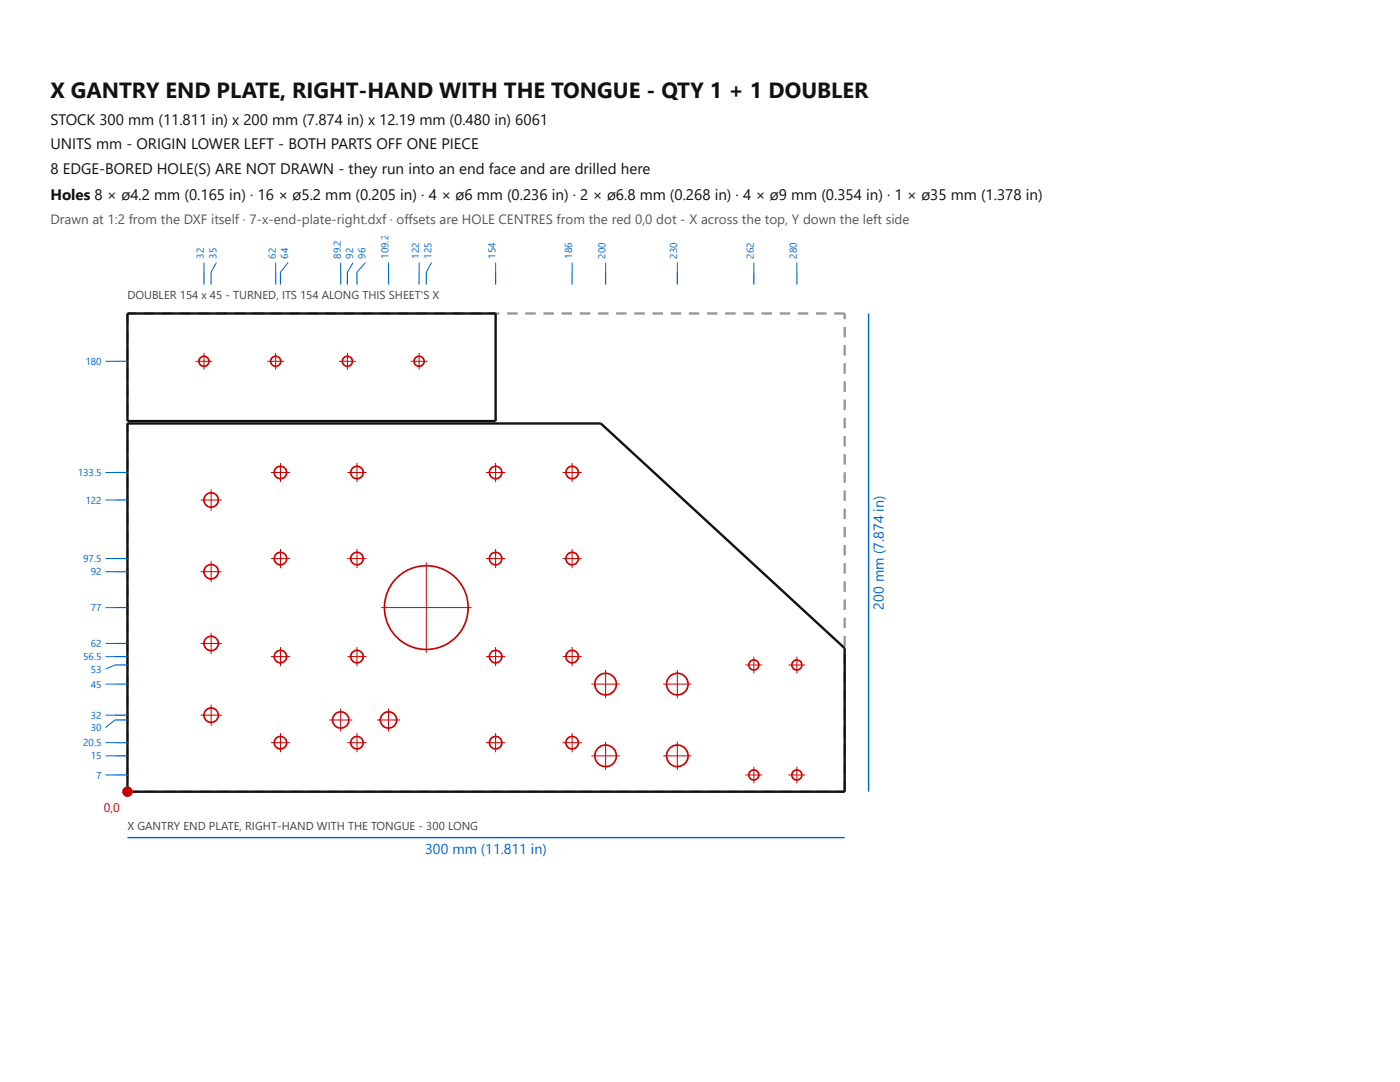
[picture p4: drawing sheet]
<svg xmlns="http://www.w3.org/2000/svg" width="279mm" height="216mm" viewBox="0 0 279 216" stroke-linecap="round" stroke-linejoin="round" font-family="sans-serif">
<g fill="#999">
<path d="M25.4 157.7h2.1v.5h-2.1zM29.1 157.7h2.1v.5h-2.1zM32.7 157.7h2.1v.5h-2.1zM36.3 157.7h2.1v.5h-2.1zM39.9 157.7h2.1v.5h-2.1zM43.6 157.7h2.1v.5h-2.1zM47.2 157.7h2.1v.5h-2.1zM50.8 157.7h2.1v.5h-2.1zM54.4 157.7h2.1v.5h-2.1zM58.1 157.7h2.1v.5h-2.1zM61.7 157.7h2.1v.5h-2.1zM65.3 157.7h2.1v.5h-2.1zM69 157.7h2.1v.5h-2.1zM72.6 157.7h2.1v.5h-2.1zM76.2 157.7h2.1v.5h-2.1zM79.8 157.7h2.1v.5h-2.1zM83.5 157.7h2.1v.5h-2.1zM87.1 157.7h2.1v.5h-2.1zM90.7 157.7h2.1v.5h-2.1zM94.3 157.7h2.1v.5h-2.1zM98 157.7h2.1v.5h-2.1zM101.6 157.7h2.1v.5h-2.1zM105.2 157.7h2.1v.5h-2.1zM108.8 157.7h2.1v.5h-2.1zM112.5 157.7h2.1v.5h-2.1zM116.1 157.7h2.1v.5h-2.1zM119.7 157.7h2.1v.5h-2.1zM123.3 157.7h2.1v.5h-2.1zM127 157.7h2.1v.5h-2.1zM130.6 157.7h2.1v.5h-2.1zM134.2 157.7h2.1v.5h-2.1zM137.8 157.7h2.1v.5h-2.1zM141.5 157.7h2.1v.5h-2.1zM145.1 157.7h2.1v.5h-2.1zM148.7 157.7h2.1v.5h-2.1zM152.4 157.7h2.1v.5h-2.1zM156 157.7h2.1v.5h-2.1zM159.6 157.7h2.1v.5h-2.1zM163.2 157.7h2.1v.5h-2.1zM166.9 157.7h1.7v.5h-1.7z"/>
<path d="M168.3 155.9h.5v2.1h-.5zM168.3 152.2h.5v2.1h-.5zM168.3 148.6h.5v2.1h-.5zM168.3 145h.5v2.1h-.5zM168.3 141.4h.5v2.1h-.5zM168.3 137.7h.5v2.1h-.5zM168.3 134.1h.5v2.1h-.5zM168.3 130.5h.5v2.1h-.5zM168.3 126.9h.5v2.1h-.5zM168.3 123.2h.5v2.1h-.5zM168.3 119.6h.5v2.1h-.5zM168.3 116h.5v2.1h-.5zM168.3 112.4h.5v2.1h-.5zM168.3 108.7h.5v2.1h-.5zM168.3 105.1h.5v2.1h-.5zM168.3 101.5h.5v2.1h-.5zM168.3 97.9h.5v2.1h-.5zM168.3 94.2h.5v2.1h-.5zM168.3 90.6h.5v2.1h-.5zM168.3 87h.5v2.1h-.5zM168.3 83.4h.5v2.1h-.5zM168.3 79.7h.5v2.1h-.5zM168.3 76.1h.5v2.1h-.5zM168.3 72.5h.5v2.1h-.5zM168.3 68.8h.5v2.1h-.5zM168.3 65.2h.5v2.1h-.5zM168.3 62.6h.5v1.1h-.5z"/>
<path d="M166.5 62.3h2.1v.5h-2.1zM162.8 62.3h2.1v.5h-2.1zM159.2 62.3h2.1v.5h-2.1zM155.6 62.3h2.1v.5h-2.1zM152 62.3h2.1v.5h-2.1zM148.3 62.3h2.1v.5h-2.1zM144.7 62.3h2.1v.5h-2.1zM141.1 62.3h2.1v.5h-2.1zM137.5 62.3h2.1v.5h-2.1zM133.8 62.3h2.1v.5h-2.1zM130.2 62.3h2.1v.5h-2.1zM126.6 62.3h2.1v.5h-2.1zM123 62.3h2.1v.5h-2.1zM119.3 62.3h2.1v.5h-2.1zM115.7 62.3h2.1v.5h-2.1zM112.1 62.3h2.1v.5h-2.1zM108.5 62.3h2.1v.5h-2.1zM104.8 62.3h2.1v.5h-2.1zM101.2 62.3h2.1v.5h-2.1zM97.6 62.3h2.1v.5h-2.1zM94 62.3h2.1v.5h-2.1zM90.3 62.3h2.1v.5h-2.1zM86.7 62.3h2.1v.5h-2.1zM83.1 62.3h2.1v.5h-2.1zM79.4 62.3h2.1v.5h-2.1zM75.8 62.3h2.1v.5h-2.1zM72.2 62.3h2.1v.5h-2.1zM68.6 62.3h2.1v.5h-2.1zM64.9 62.3h2.1v.5h-2.1zM61.3 62.3h2.1v.5h-2.1zM57.7 62.3h2.1v.5h-2.1zM54.1 62.3h2.1v.5h-2.1zM50.4 62.3h2.1v.5h-2.1zM46.8 62.3h2.1v.5h-2.1zM43.2 62.3h2.1v.5h-2.1zM39.6 62.3h2.1v.5h-2.1zM35.9 62.3h2.1v.5h-2.1zM32.3 62.3h2.1v.5h-2.1zM28.7 62.3h2.1v.5h-2.1zM25.4 62.3h1.8v.5h-1.8z"/>
<path d="M25.2 62.6h.5v2.1h-.5zM25.2 66.2h.5v2.1h-.5zM25.2 69.8h.5v2.1h-.5zM25.2 73.4h.5v2.1h-.5zM25.2 77.1h.5v2.1h-.5zM25.2 80.7h.5v2.1h-.5zM25.2 84.3h.5v2.1h-.5zM25.2 87.9h.5v2.1h-.5zM25.2 91.6h.5v2.1h-.5zM25.2 95.2h.5v2.1h-.5zM25.2 98.8h.5v2.1h-.5zM25.2 102.4h.5v2.1h-.5zM25.2 106.1h.5v2.1h-.5zM25.2 109.7h.5v2.1h-.5zM25.2 113.3h.5v2.1h-.5zM25.2 116.9h.5v2.1h-.5zM25.2 120.6h.5v2.1h-.5zM25.2 124.2h.5v2.1h-.5zM25.2 127.8h.5v2.1h-.5zM25.2 131.4h.5v2.1h-.5zM25.2 135.1h.5v2.1h-.5zM25.2 138.7h.5v2.1h-.5zM25.2 142.3h.5v2.1h-.5zM25.2 146h.5v2.1h-.5zM25.2 149.6h.5v2.1h-.5zM25.2 153.2h.5v2.1h-.5zM25.2 156.8h.5v1.2h-.5z"/>
</g>
<path d="M25.4 62.6h73.5v21.4h-73.5zM25.4 84.5h94.5l48.7 44.8v28.7h-143.2z" fill="none" stroke="#111" stroke-width=".48"/>
<g fill="none" stroke="#c00" stroke-width=".33">
<circle cx="40.7" cy="72.1" r="1"/>
<circle cx="55" cy="72.1" r="1"/>
<circle cx="69.3" cy="72.1" r="1"/>
<circle cx="83.6" cy="72.1" r="1"/>
<circle cx="42.1" cy="99.8" r="1.43"/>
<circle cx="56" cy="94.3" r="1.24"/>
<circle cx="71.2" cy="94.3" r="1.24"/>
<circle cx="98.9" cy="94.3" r="1.24"/>
<circle cx="114.2" cy="94.3" r="1.24"/>
<circle cx="42.1" cy="114.1" r="1.43"/>
<circle cx="56" cy="111.5" r="1.24"/>
<circle cx="71.2" cy="111.5" r="1.24"/>
<circle cx="98.9" cy="111.5" r="1.24"/>
<circle cx="114.2" cy="111.5" r="1.24"/>
<circle cx="42.1" cy="128.4" r="1.43"/>
<circle cx="56" cy="131" r="1.24"/>
<circle cx="71.2" cy="131" r="1.24"/>
<circle cx="85.1" cy="121.2" r="8.3"/>
<circle cx="98.9" cy="131" r="1.24"/>
<circle cx="114.2" cy="131" r="1.24"/>
<circle cx="120.9" cy="136.5" r="2.15"/>
<circle cx="135.2" cy="136.5" r="2.15"/>
<circle cx="150.4" cy="132.7" r="1"/>
<circle cx="159" cy="132.7" r="1"/>
<circle cx="42.1" cy="142.7" r="1.43"/>
<circle cx="56" cy="148.2" r="1.24"/>
<circle cx="68" cy="143.7" r="1.62"/>
<circle cx="71.2" cy="148.2" r="1.24"/>
<circle cx="77.5" cy="143.7" r="1.62"/>
<circle cx="98.9" cy="148.2" r="1.24"/>
<circle cx="114.2" cy="148.2" r="1.24"/>
<circle cx="120.9" cy="150.8" r="2.15"/>
<circle cx="135.2" cy="150.8" r="2.15"/>
<circle cx="150.4" cy="154.6" r="1"/>
<circle cx="159" cy="154.6" r="1"/>
</g>
<g fill="none" stroke="#c00" stroke-width=".2">
<path d="M39 72.1h3.4M40.7 70.4v3.4M53.3 72.1h3.4M55 70.4v3.4M67.7 72.1h3.3M69.3 70.4v3.4M82 72.1h3.3M83.6 70.4v3.4M40 99.8h4.2M42.1 97.7v4.2M54.1 94.3h3.8M56 92.4v3.8"/>
<path d="M69.3 94.3h3.8M71.2 92.4v3.8M97 94.3h3.8M98.9 92.4v3.8M112.3 94.3h3.8M114.2 92.4v3.8M40 114.1h4.2M42.1 112v4.2M54.1 111.5h3.8M56 109.5v3.9M69.3 111.5h3.8M71.2 109.5v3.9"/>
<path d="M85.1 112.2v18.1M97 111.5h3.8M98.9 109.5v3.9M112.3 111.5h3.8M114.2 109.5v3.9M40 128.4h4.2M42.1 126.3v4.2M54.1 131h3.8M56 129.1v3.8M69.3 131h3.8M71.2 129.1v3.8M76.1 121.2h18"/>
<path d="M97 131h3.8M98.9 129.1v3.8M112.3 131h3.8M114.2 129.1v3.8M118 136.5h5.7M120.9 133.7v5.6M132.4 136.5h5.6M135.2 133.7v5.6M148.8 132.7h3.3M150.4 131v3.4M157.4 132.7h3.3M159 131v3.4"/>
<path d="M40 142.7h4.2M42.1 140.6v4.2M54.1 148.2h3.8M56 146.3v3.8M65.7 143.7h4.6M68 141.4v4.6M69.3 148.2h3.8M71.2 146.3v3.8M75.2 143.7h4.6M77.5 141.4v4.6M97 148.2h3.8M98.9 146.3v3.8"/>
<path d="M112.3 148.2h3.8M114.2 146.3v3.8M118 150.8h5.7M120.9 148v5.6M132.4 150.8h5.6M135.2 148v5.6M148.8 154.6h3.3M150.4 153v3.3M157.4 154.6h3.3M159 153v3.3"/>
</g>
<path d="M173.3 62.6v95.4M25.4 167.1h143.2" fill="none" stroke="#06c" stroke-width=".29"/>
<circle cx="25.4" cy="158" r="1.05" fill="#c00"/>
<g fill="none" stroke="#06c" stroke-width=".24">
<path d="M40.7 54.3v2.5M42.1 54.3v2.5M55 54.3v2.5M56 54.3v2.5M68 54.3v2.5M69.3 54.3v2.5M71.2 54.3v2.5M77.5 54.3v2.5M83.6 54.3v2.5M85.1 54.3v2.5M98.9 54.3v2.5M114.2 54.3v2.5"/>
<path d="M120.9 54.3v2.5M135.2 54.3v2.5M150.4 54.3v2.5M159 54.3v2.5M23 72.1h2.4M23 94.3h2.4M23 99.8h2.4M23 111.5h2.4M23 114.1h2.4M23 121.2h2.4M23 128.4h2.4M23 131h2.4"/>
<path d="M23 132.7h2.4M23 136.5h2.4M23 142.7h2.4M23 143.7h2.4M23 148.2h2.4M23 150.8h2.4M23 154.6h2.4"/>
</g>
<g fill="none" stroke="#06c" stroke-width=".2">
<path d="M40.7 52.4v1.9M43.2 52.4l-1.1 1.9M55 52.4v1.9M57.5 52.4l-1.5 1.9M68 52.4v1.9M70.5 52.4l-1.2 1.9M73 52.4l-1.8 1.9M77.5 52.4v1.9M83.6 52.4v1.9M86.1 52.4l-1 1.9M98.9 52.4v1.9M114.2 52.4v1.9"/>
<path d="M120.9 52.4v1.9M135.2 52.4v1.9M150.4 52.4v1.9M159 52.4v1.9M21 72.1h2M21 94.3h2M21 99.8h2M21 111.5h2M21 114.1h2M21 121.2h2M21 128.4h2M21 131h2"/>
<path d="M21 136.5h2M23 132.7l-2 .8M21 142.7h2M21 148.2h2M21 150.8h2M21 154.6h2M23 143.7l-2 1.5"/>
</g>
<text font-size="4.4" fill="#111" x="10.1" y="19.6">X GANTRY END PLATE, RIGHT-HAND WITH THE TONGUE - QTY 1 + 1 DOUBLER</text>
<g font-size="3" fill="#111">
<text x="10.1" y="25">STOCK 300 mm (11.811 in) x 200 mm (7.874 in) x 12.19 mm (0.480 in) 6061</text>
<text x="10.1" y="29.7">UNITS mm - ORIGIN LOWER LEFT - BOTH PARTS OFF ONE PIECE</text>
<text x="10.1" y="34.8">8 EDGE-BORED HOLE(S) ARE NOT DRAWN - they run into an end face and are drilled here</text>
<text x="10.1" y="39.8">Holes 8 × ø4.2 mm (0.165 in) · 16 × ø5.2 mm (0.205 in) · 4 × ø6 mm (0.236 in) · 2 × ø6.8 mm (0.268 in) · 4 × ø9 mm (0.354 in) · 1 × ø35 mm (1.378 in)</text>
</g>
<g font-size="2.9" fill="#06c">
<text x="176.4" y="121.6" transform="rotate(-90 176.4 121.6)">200 mm (7.874 in)</text>
<text x="84.9" y="170.4">300 mm (11.811 in)</text>
</g>
<text font-size="2.7" fill="#555" x="10.1" y="44.6">Drawn at 1:2 from the DXF itself · 7-x-end-plate-right.dxf · offsets are HOLE CENTRES from the red 0,0 dot - X across the top, Y down the left side</text>
<text font-size="2.5" fill="#c00" x="20.7" y="162">0,0</text>
<g font-size="2.3" fill="#444">
<text x="25.4" y="59.7">DOUBLER 154 x 45 - TURNED, ITS 154 ALONG THIS SHEET'S X</text>
<text x="25.4" y="165.6">X GANTRY END PLATE, RIGHT-HAND WITH THE TONGUE - 300 LONG</text>
</g>
<g font-size="2" fill="#06c">
<text x="40.7" y="51.6" transform="rotate(-90 40.7 51.6)">32</text>
<text x="43.2" y="51.6" transform="rotate(-90 43.2 51.6)">35</text>
<text x="55" y="51.6" transform="rotate(-90 55 51.6)">62</text>
<text x="57.5" y="51.6" transform="rotate(-90 57.5 51.6)">64</text>
<text x="68" y="51.6" transform="rotate(-90 68 51.6)">89.2</text>
<text x="70.5" y="51.6" transform="rotate(-90 70.5 51.6)">92</text>
<text x="73" y="51.6" transform="rotate(-90 73 51.6)">96</text>
<text x="77.5" y="51.6" transform="rotate(-90 77.5 51.6)">109.2</text>
<text x="83.6" y="51.6" transform="rotate(-90 83.6 51.6)">122</text>
<text x="86.1" y="51.6" transform="rotate(-90 86.1 51.6)">125</text>
<text x="98.9" y="51.6" transform="rotate(-90 98.9 51.6)">154</text>
<text x="114.2" y="51.6" transform="rotate(-90 114.2 51.6)">186</text>
<text x="120.9" y="51.6" transform="rotate(-90 120.9 51.6)">200</text>
<text x="135.2" y="51.6" transform="rotate(-90 135.2 51.6)">230</text>
<text x="150.4" y="51.6" transform="rotate(-90 150.4 51.6)">262</text>
<text x="159" y="51.6" transform="rotate(-90 159 51.6)">280</text>
<text x="17" y="72.8">180</text>
<text x="15.5" y="95">133.5</text>
<text x="17" y="100.5">122</text>
<text x="16.6" y="112.2">97.5</text>
<text x="18.1" y="114.8">92</text>
<text x="18.1" y="121.9">77</text>
<text x="16.6" y="131.7">56.5</text>
<text x="18.1" y="129.1">62</text>
<text x="18.1" y="134.2">53</text>
<text x="18.1" y="137.2">45</text>
<text x="18.1" y="143.4">32</text>
<text x="16.6" y="148.9">20.5</text>
<text x="18.1" y="145.9">30</text>
<text x="18.1" y="151.5">15</text>
<text x="19.2" y="155.3">7</text>
</g>
</svg>
